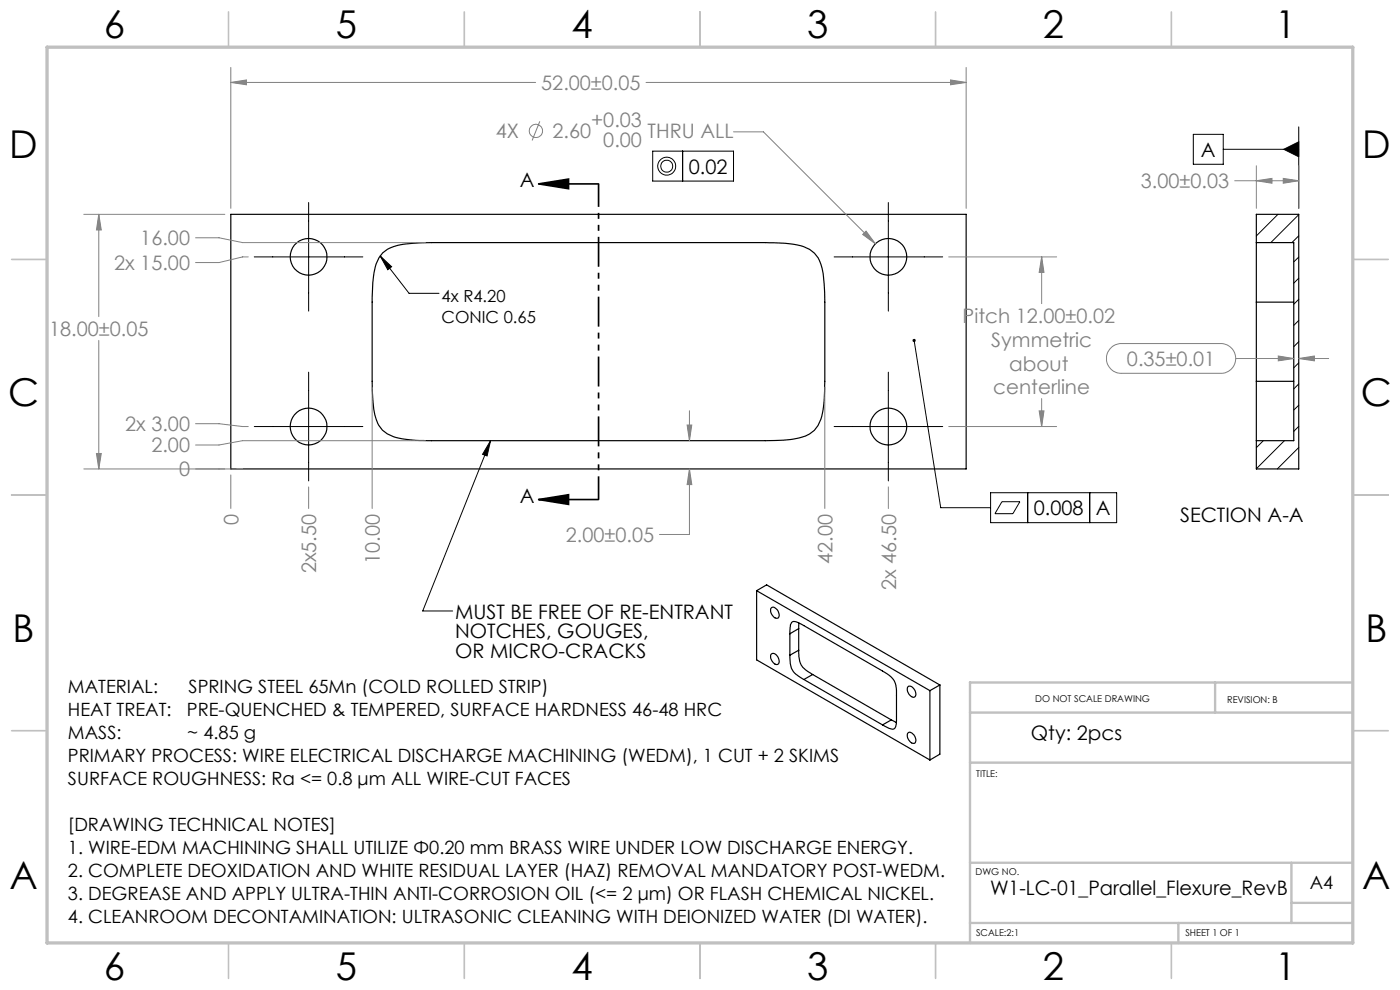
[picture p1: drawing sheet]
<svg xmlns="http://www.w3.org/2000/svg" width="297mm" height="210mm" viewBox="0 0 297 210" stroke-linecap="round" stroke-linejoin="round" font-family="sans-serif">
<g fill="none" stroke="#000" stroke-width=".25">
<path d="M49 45.5h156v54h-156zM81.2 53.6a10.3 10.3 0 0 1 6.5-2l3.8-.1h71.8a24.8 24.8 0 0 1 7.2 .8 6.2 6.2 0 0 1 4 5.2l.4 4.5v19.8a24.8 24.8 0 0 1-.8 7.2 6.2 6.2 0 0 1-5.2 4l-2.7 .4-3.9 .1-73.4-.1a17.5 17.5 0 0 1-6.7-1.4 7.1 7.1 0 0 1-2.9-5.1l-.3-6v-19.5a16.7 16.7 0 0 1 1.4-6.7zM266.5 51.5v12.6M266.5 51.5v-6h9v54h-9v-6M266.5 51.5h8v42h-8M266.5 64.1v16.8M266.5 64.1h8M266.5 80.9v12.6M266.5 80.9h8M160.5 125.3v14.7l36.8 21.2M160.5 125.3l36.8 21.2M160.5 125.3l2.1-1.2 36.8 21.2"/>
<path d="M163.6 138.8a1.1 1.1 0 0 1 1.6 .9 .73 .73 0 0 1 .1 .8 .73 .73 0 0 1-.8 .4h-.1a1.8 1.8 0 0 1-.8-2.1zM163.6 129a1.1 1.1 0 0 1 1.6 .9 .71 .71 0 0 1 .1 .9 .71 .71 0 0 1-.8 .3l-.1-.1a1.73 1.73 0 0 1-.8-2zM167.6 134.4v-1.3a1.2 1.2 0 0 1 .9-1.3l1.5 .6 17.2 9.9a4.6 4.6 0 0 1 3 5.2l-.1 5.7a1.36 1.36 0 0 1-.8 1.5l-.7-.2-1.4-.7M167.6 139a4.4 4.4 0 0 0 1.8 4.4l1.1 .7M167.6 134.4v4.6M169.4 137.9a4.5 4.5 0 0 0 2.1 4.6l.9 .6M169.4 133.3v4.6M169.4 133.3l-1.8 1.1M169.4 137.9l-1.8 1.1M169.5 132.1l-.1 1.2M170.5 144.1l16.7 9.7M172.4 143.1l16.7 9.6"/>
<path d="M172.4 143.1l-1.9 1M189.1 152.7l1 .6M189.1 152.7l-1.9 1.1M192.7 155.4a1.38 1.38 0 0 1 1.6 1.4 .65 .65 0 0 1-.4 .9 .65 .65 0 0 1-.8-.4 1.48 1.48 0 0 1-.4-1.9zM192.7 145.6a1.52 1.52 0 0 1 1.5 2.1 .97 .97 0 0 1-1.5-.7 1.19 1.19 0 0 1 0-1.4zM197.3 146.5v14.7M199.4 145.3l-2.1 1.2M199.4 145.3v14.7l-2.1 1.2"/>
<circle cx="65.5" cy="54.5" r="3.9"/>
<circle cx="188.5" cy="54.5" r="3.9"/>
<circle cx="65.5" cy="90.5" r="3.9"/>
<circle cx="188.5" cy="90.5" r="3.9"/>
</g>
<g fill="none" stroke="#000" stroke-width=".21">
<path d="M138.5 32.1h17.1v6.3h-17.1zM144.8 32.1v6.3M253.2 28.5h6.3v6.3h-6.3zM259.5 31.7h16M272.3 31.7l3.2-1.6v3.2zM275.5 26.9v17.3M53.9 54.5h23.1M65.5 43v23M80.6 54.3l6.2 7.9h6.3M80.6 54.3l2.5 2.3-.8 .6zM177 54.5h23M188.5 43v23"/>
<path d="M266.6 45.5l-.1 .1M271.1 45.5l-4.6 4.6M275.5 45.5l-5.9 6M275.5 50l-1.4 1.5M275.5 54.5l-1 1.1M275.5 59l-1 1.1M65.5 78.9v23.1M188.5 78.9v23.1M193.9 72.2l5.7 35.5h10.5M275.5 63.5l-1 1M275.5 68l-1 1M275.5 72.5l-1 1"/>
<path d="M275.5 77l-1 1M53.9 90.5h23.1M104.1 93.5l-.8 3.2-.9-.3zM104.1 93.5l-14.4 36.1h6.3M177 90.5h23M268 93.5l-1.5 1.5M272.5 93.5l-6 5.9M275.5 81.4l-1 1.1M275.5 86l-1 1M275.5 90.4l-1 1.1M275.5 94.9l-4.5 4.6M275.5 99.4l-.1 .1"/>
<path d="M210.1 104.5h26.8v6.4h-26.8zM212.5 106.4h3.9l-1.5 2.6h-3.8zM218 104.5v6.4M231.2 104.5v6.4"/>
<circle cx="141.4" cy="35.3" r="1.27"/>
<circle cx="141.4" cy="35.3" r="1.9"/>
</g>
<g fill="none" stroke="#808080" stroke-width=".21">
<path d="M49 14.3v29.9M49 17.5h64.6M49 17.5l3.3-.5v1zM137.1 17.5h67.9M201.6 17l3.4 .5-3.4 .5zM205 14.3v29.9M114.5 25.7l-1.6 4.1M155.6 28h6.4l23.7 23.7M261.9 38.3h13.6M266.5 35.2v9M266.5 38.3l3.3-.5v1.1zM272.2 37.8l3.3 .5-3.3 .6z"/>
<path d="M275.5 35.2v9M17.8 45.5h29.9M21 45.5v21.7M21 45.5l.5 3.3h-1zM41.5 50.4h5l5 1.1h38.8M52.7 54.5h-1.2l-5 1.2h-5M183 49.7l.7-.7 2 2.7zM201.3 54.5h22.9M221 54.5v9.9M221 54.5l.5 3.3h-1zM21 72.2v27.3M235.4 74a3.1 3.1 0 0 1 2.5-1.1h21.1a3.2 3.2 0 0 1 3.2 3.1 3.2 3.2 0 0 1-3.2 3.2h-21.1a3.1 3.1 0 0 1-2.9-1.8 3.1 3.1 0 0 1 .4-3.4z"/>
<path d="M262.1 76.1h12.4M271.2 75.5l3.3 .6-3.3 .4zM275.5 76.1h6.4M275.5 76.1l3.3-.6v1zM17.8 99.5h33.7M20.5 96.2h1l-.5 3.3zM41.5 89.9h5l5 .6h1.2M79 82.2v25.7M90.3 93.5h-38.8l-5 .9h-5M145.8 90.2h1l-.5 3.3zM146.3 99.5v13.9h-6.4M146.3 87.1v6.4"/>
<path d="M146.3 99.5l.5 3.3h-1zM175 82.2v25.7M201.3 90.5h22.9M220.5 87.2h1l-.5 3.3zM221 84.6v5.9M49 100.7v7.2M65.5 103.3v4.6M188.5 103.3v4.6"/>
<circle cx="113.7" cy="27.8" r="1.41"/>
</g>
<path d="M114.3 39h12.7M114.3 39l6.3-1v2zM114.3 106h12.7M114.3 106l6.3-1.1v2.1z" fill="none" stroke="#000" stroke-width=".35"/>
<path d="M127 39v66.9" fill="none" stroke="#000" stroke-width=".35" stroke-dasharray="6.3 1.3 1.3 1.3 1.3 1.3" stroke-dashoffset="1.4" stroke-linecap="butt"/>
<g fill="none" stroke="#c0c0c0" stroke-width=".35">
<path d="M48.5 2.5v7.5M98.5 2.5v7.5M148.5 2.5v7.5M198.5 2.5v7.5M248.5 2.5v7.5M2.5 55h7.5M287 55h7.5M2.5 105h7.5M287 105h7.5M2.5 155h7.5M287 155h7.5M48.5 200v7.5"/>
<path d="M98.5 200v7.5M148.5 200v7.5M198.5 200v7.5M248.5 200v7.5"/>
</g>
<path d="M205.8 151.2h81.2M257.8 144.8v6.4M287 144.8h-81.2v55.2M205.8 161.8h81.2M205.8 195.8h81.2M205.8 183h81.2M250 195.8v4.2M274 183v12.8M274 191.5h13" fill="none" stroke="#c0c0c0" stroke-width=".5"/>
<path d="M10 10h277v190h-277z" fill="none" stroke="#c0c0c0" stroke-width=".7"/>
<g fill="#000">
<path d="M80.6 54.3l2.5 2.3-.8 .6z"/>
<path d="M114.3 39l6.3-1v2zM114.3 106l6.3-1.1v2.1z"/>
<path d="M104.1 93.5l-.8 3.2-.9-.3zM193.6 72a.35 .35 0 0 0 .1 .5 .35 .35 0 0 0 .5-.2 .35 .35 0 0 0-.3-.4v.3v-.3zM272.3 31.7l3.2 1.6v-3.2z"/>
</g>
<path d="M221 54.5l.5 3.3h-1zM220.5 87.2h1l-.5 3.3zM49 17.5l3.3-.5v1zM201.6 17l3.4 .5-3.4 .5zM183.7 49l-.7 .7 2.7 2zM21 45.5l.5 3.3h-1zM20.5 96.2h1l-.5 3.3zM145.8 90.2h1l-.5 3.3zM146.3 99.5l.5 3.3h-1zM272.2 37.8l3.3 .5-3.3 .6zM266.5 38.3l3.3-.5v1.1zM275.5 76.1l3.3-.6v1zM271.2 75.5l3.3 .6-3.3 .4z" fill="#808080"/>
<g font-size="8.1">
<text x="22" y="8">6</text>
<text x="71.2" y="8">5</text>
<text x="121.2" y="8">4</text>
<text x="171.3" y="8">3</text>
<text x="221.3" y="8">2</text>
<text x="270.5" y="8">1</text>
<text x="2" y="33.6">D</text>
<text x="289" y="33.6">D</text>
<text x="1.7" y="86.1">C</text>
<text x="288.7" y="86.1">C</text>
<text x="2.7" y="136.1">B</text>
<text x="289.7" y="136.1">B</text>
<text x="2" y="188.6">A</text>
<text x="289" y="188.6">A</text>
<text x="22" y="208">6</text>
<text x="71.2" y="208">5</text>
<text x="121.2" y="208">4</text>
<text x="171.3" y="208">3</text>
<text x="221.3" y="208">2</text>
<text x="270.5" y="208">1</text>
</g>
<g font-size="4.2" fill="#808080">
<text x="114.8" y="19.1">52.00±0.05</text>
<text x="105.2" y="29.3">4X</text>
<text x="117.2" y="29.3">2.60</text>
<text x="125.4" y="27">+0.03</text>
<text x="137.4" y="29.3">THRU ALL</text>
<text x="128" y="31.1">0.00</text>
<text x="242" y="39.9">3.00±0.03</text>
<text x="29.8" y="52">16.00</text>
<text x="24.2" y="57.3">2x 15.00</text>
<text x="10.4" y="71.3">18.00±0.05</text>
<text x="204.2" y="68.5">Pitch 12.00±0.02</text>
<text x="210.3" y="73.5">Symmetric</text>
<text x="239.1" y="77.6">0.35±0.01</text>
<text x="210.7" y="83.6">centerline</text>
<text x="214.1" y="78.6">about</text>
<text x="26.6" y="91.5">2x 3.00</text>
<text x="32.1" y="96">2.00</text>
<text x="38" y="101.1">0</text>
<text x="50.6" y="111.4" transform="rotate(-90 50.6 111.4)">0</text>
<text x="80.6" y="119.6" transform="rotate(-90 80.6 119.6)">10.00</text>
<text x="120" y="114.9">2.00±0.05</text>
<text x="176.6" y="119.6" transform="rotate(-90 176.6 119.6)">42.00</text>
<text x="67.1" y="121.6" transform="rotate(-90 67.1 121.6)">2x5.50</text>
<text x="190.1" y="125.1" transform="rotate(-90 190.1 125.1)">2x 46.50</text>
</g>
<g font-size="4.2">
<text x="254.8" y="33.3">A</text>
<text x="110.3" y="39.7">A</text>
<text x="146.1" y="36.8">0.02</text>
<text x="110.3" y="106.7">A</text>
<text x="219.3" y="109.3">0.008</text>
<text x="232.5" y="109.3">A</text>
<text x="250.3" y="110.8">SECTION A-A</text>
<text x="96.6" y="131.2">MUST BE FREE OF RE-ENTRANT</text>
<text x="96.6" y="135.4">NOTCHES, GOUGES,</text>
<text x="96.6" y="139.6">OR MICRO-CRACKS</text>
<text x="218.7" y="156.9">Qty: 2pcs</text>
<text x="210" y="189.8">W1-LC-01_Parallel_Flexure_RevB</text>
</g>
<g font-size="3.9">
<text x="14.4" y="146.9">MATERIAL:</text>
<text x="40" y="146.9">SPRING STEEL 65Mn (COLD ROLLED STRIP)</text>
<text x="14.4" y="151.8">HEAT TREAT:</text>
<text x="39.7" y="151.8">PRE-QUENCHED &amp; TEMPERED, SURFACE HARDNESS 46-48 HRC</text>
<text x="14.4" y="156.7">MASS:</text>
<text x="14.4" y="161.6">PRIMARY PROCESS: WIRE ELECTRICAL DISCHARGE MACHINING (WEDM), 1 CUT + 2 SKIMS</text>
<text x="39.7" y="156.7">~ 4.85 g</text>
<text x="14.4" y="166.4">SURFACE ROUGHNESS: Ra &lt;= 0.8 μm ALL WIRE-CUT FACES</text>
<text x="14.4" y="176.2">[DRAWING TECHNICAL NOTES]</text>
<text x="14.4" y="181.1">1. WIRE-EDM MACHINING SHALL UTILIZE Φ0.20 mm BRASS WIRE UNDER LOW DISCHARGE ENERGY.</text>
<text x="14.4" y="186">2. COMPLETE DEOXIDATION AND WHITE RESIDUAL LAYER (HAZ) REMOVAL MANDATORY POST-WEDM.</text>
<text x="14.4" y="190.8">3. DEGREASE AND APPLY ULTRA-THIN ANTI-CORROSION OIL (&lt;= 2 μm) OR FLASH CHEMICAL NICKEL.</text>
<text x="277.9" y="188.5">A4</text>
<text x="14.4" y="195.7">4. CLEANROOM DECONTAMINATION: ULTRASONIC CLEANING WITH DEIONIZED WATER (DI WATER).</text>
</g>
<g font-size="3.5">
<text x="93.7" y="64.1">4x R4.20</text>
<text x="93.7" y="68.6">CONIC 0.65</text>
</g>
<g font-size="2">
<text x="219.6" y="149">DO NOT SCALE DRAWING</text>
<text x="260.3" y="149.2">REVISION: B</text>
<text x="207.1" y="164.9">TITLE:</text>
<text x="207" y="185.5">DWG NO.</text>
<text x="207.1" y="198.6">SCALE:2:1</text>
<text x="251.5" y="198.6">SHEET 1 OF 1</text>
</g>
</svg>
